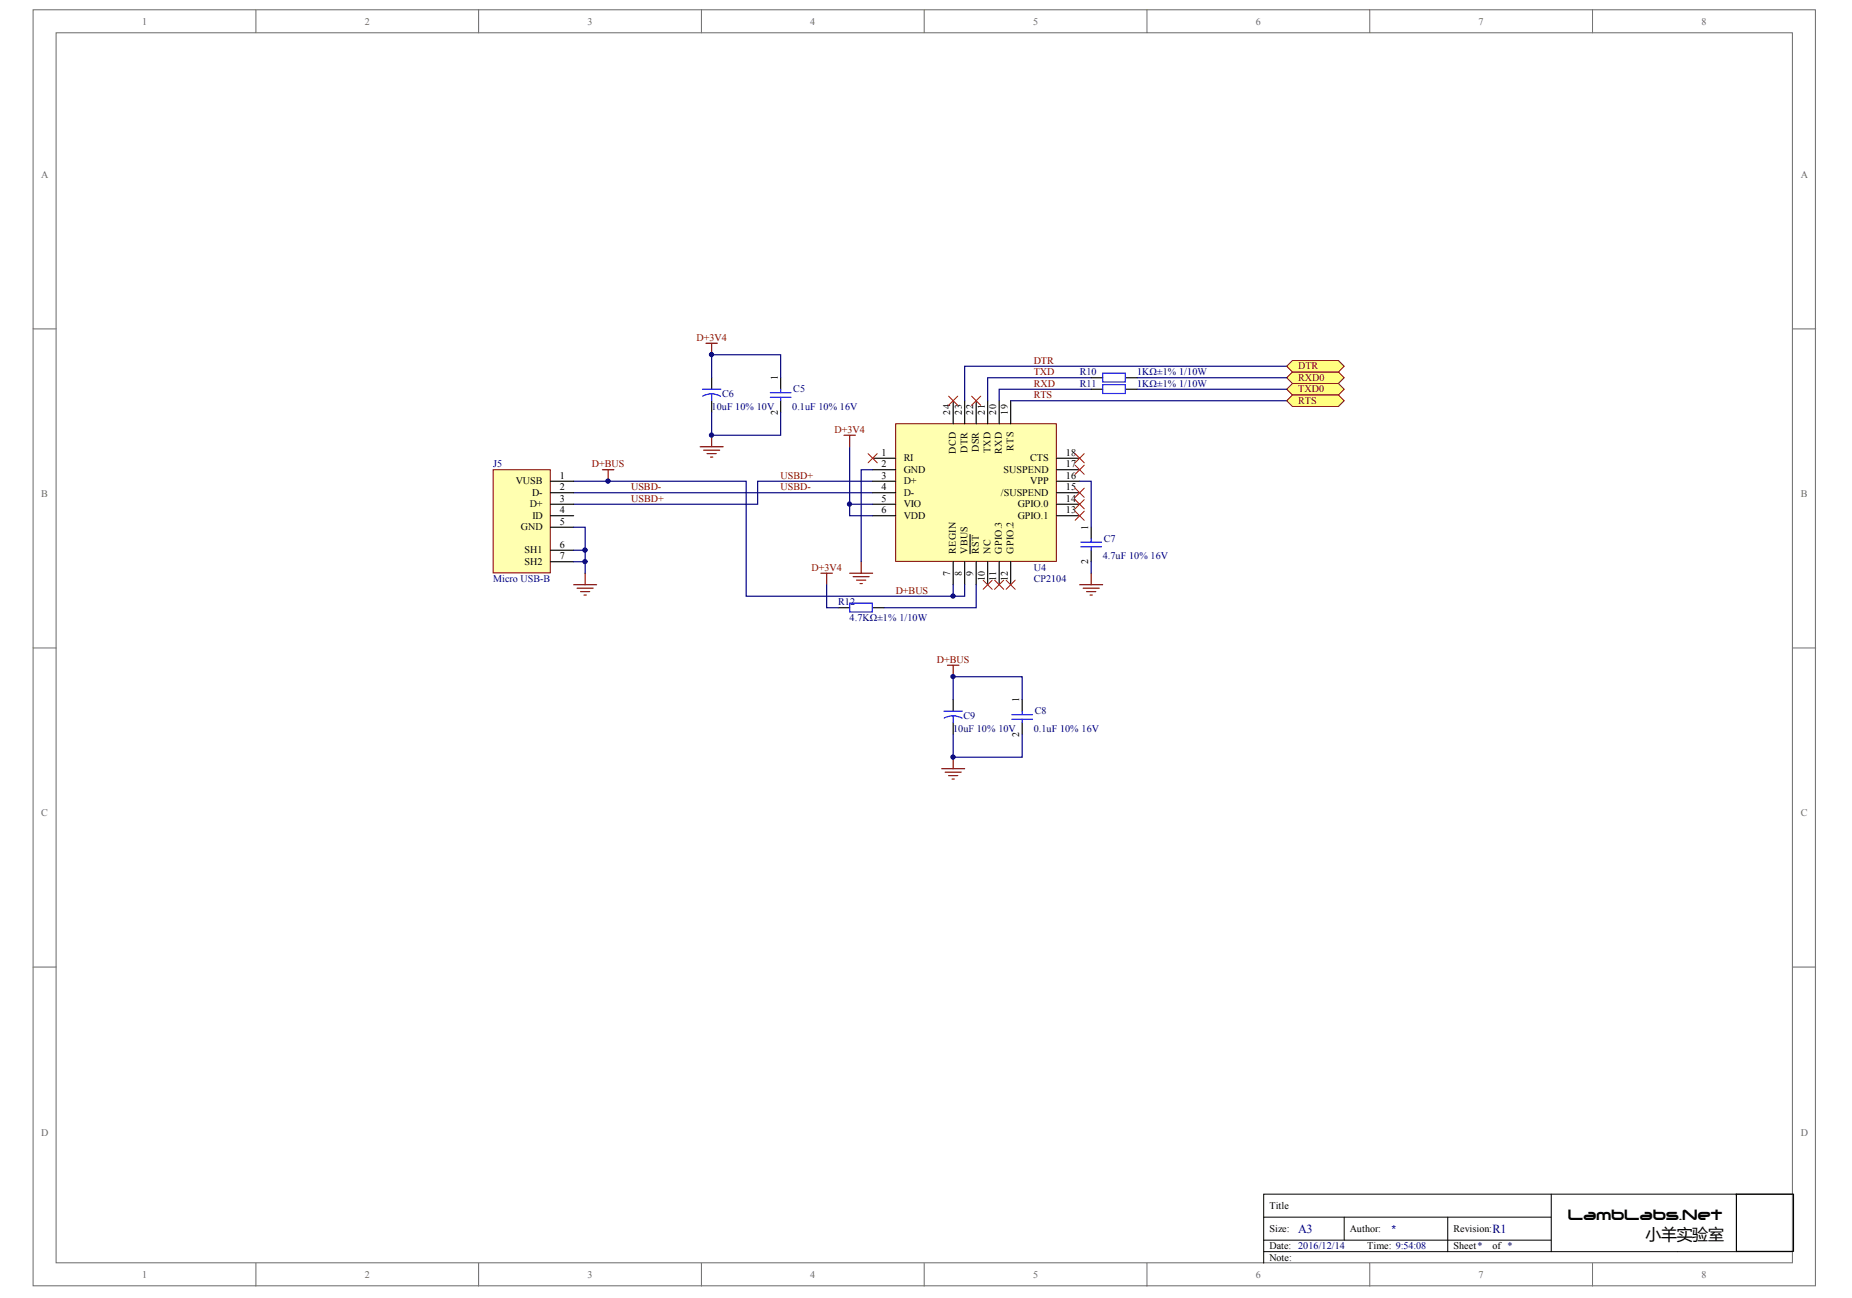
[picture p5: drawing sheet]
<svg xmlns="http://www.w3.org/2000/svg" width="291mm" height="204mm" viewBox="0 0 291 204" stroke-linecap="round" stroke-linejoin="round" font-family="sans-serif">
<g fill="#fff" stroke="#696969" stroke-width=".16">
<path d="M5.2 1.5h280.1v200.5h-280.1z"/>
<path d="M8.8 5.2h272.9v193.2h-272.9z"/>
</g>
<g fill="none" stroke="#696969" stroke-width=".16">
<path d="M40.2 1.5v3.7M75.2 1.5v3.7M110.2 1.5v3.7M145.2 1.5v3.7M180.2 1.5v3.7M215.3 1.5v3.7M250.3 1.5v3.7M5.2 51.7h3.6M281.7 51.7h3.6M5.2 101.8h3.6M281.7 101.8h3.6M5.2 151.9h3.6"/>
<path d="M281.7 151.9h3.6M40.2 198.4v3.6M75.2 198.4v3.6M110.2 198.4v3.6M145.2 198.4v3.6M180.2 198.4v3.6M215.3 198.4v3.6M250.3 198.4v3.6"/>
</g>
<path d="M198.6 191.2h45.2M198.6 196.6h83.1M198.6 194.8h45.2M211.2 191.2v3.6M227.5 191.2v5.4M243.8 187.6v9M272.9 187.6h9v9h-9zM272.9 187.8v-.2h-74.3v10.8M281.7 187.6h-8.8v9" fill="none" stroke="#000" stroke-width=".16"/>
<path d="M90.1 77.4h47M137.1 75.6h-18v3.6h-29" fill="none" stroke="#000080" stroke-width=".18"/>
<path d="M94.7 73.8h1.8M95.6 73.8v1.8M90.1 91.9h3.7M90.7 92.4h2.5M91.2 92.9h1.5M91.8 93.5h.3M92 90v1.9" fill="none" stroke="#800000" stroke-width=".18"/>
<path d="M140.8 66.6h25.2v21.6h-25.2z" fill="#ffffb0" stroke="#800000" stroke-width=".16"/>
<g fill="none" stroke="#000" stroke-width=".18">
<path d="M111.8 59.3v1.8M122.7 59.3v1.8M171.5 59.3h1.8M176.9 59.3h1.8M111.8 63v1.8M122.7 63v1.8M137.1 72h3.7M137.1 73.8h3.7M137.1 75.6h3.7M137.1 77.4h3.7M137.1 79.2h3.7M149.8 63v3.6"/>
<path d="M151.6 63v3.6M153.4 63v3.6M155.2 63v3.6M157 63v3.6M158.8 63v3.6M166.1 72h3.6M166.1 73.8h3.6M166.1 75.6h3.6M166.1 77.4h3.6M166.1 79.2h3.6M131.7 95.5h1.8M137.1 81h3.7"/>
<path d="M137.1 95.5h1.8M149.8 88.2v3.7M151.6 88.2v3.7M152.4 84v3M153.4 88.2v3.7M155.2 88.2v3.7M157 88.2v3.7M158.8 88.2v3.7M166.1 81h3.6M171.5 82.8v1.8M171.5 86.4v1.8M149.8 109.9v1.8"/>
<path d="M149.8 113.5v1.8M160.6 109.9v1.8M160.6 113.5v1.8"/>
</g>
<g fill="none" stroke="#00f" stroke-width=".18">
<path d="M173.3 58.6h3.5v1.4h-3.5zM110.4 61.1h2.9M111.8 61.9l-.7 .1-.7 .2M111.8 61.9l.8 .1 .6 .3M111.8 61.9v1.1M121.1 62.4h3.2M121.1 61.7h3.2M122.7 61.1v.6M122.7 62.4v.6M133.5 94.7h3.6v1.4h-3.6zM169.9 85.9h3.2M169.9 85.2h3.2"/>
<path d="M171.5 84.6v.6M171.5 85.9v.5M148.3 111.7h2.9M149.8 112.4l-.7 .1-.7 .3M149.8 112.4l.7 .1 .7 .3M149.8 112.4v1.1M159 113h3.3M159 112.3h3.3M160.6 111.7v.6M160.6 113v.5"/>
</g>
<g fill="none" stroke="#000080" stroke-width=".18">
<path d="M111.8 59.3v-3.6h10.9v3.6M171.5 59.3h-16.3v3.7M202.2 57.5h-50.6v5.5M90.1 75.6h27.2v18.1h34.3v-1.8M111.8 64.8v3.6h10.9v-3.6M133.5 70.2v9M137.1 73.8h-1.8v14.4M137.1 79.2h-3.6v1.8h3.6M158.8 63h43.4M169.7 75.6h1.8v7.2M171.5 61.1h-14.5v1.9M129.9 91.9v3.6h1.8"/>
<path d="M149.8 91.9v1.8M153.4 91.9v3.6h-14.5M171.5 88.2v1.8M149.8 115.3v3.7h10.8v-3.7M149.8 109.9v-3.6h10.8v3.6"/>
</g>
<g fill="none" stroke="#800000" stroke-width=".18">
<path d="M110.9 53.9h1.8M111.8 53.9v1.8M110 70.2h3.6M110.6 70.7h2.5M111.1 71.3h1.5M111.7 71.8h.3M111.8 68.4v1.8M132.6 68.4h1.8M133.5 68.4v1.8M129 90h1.8M129.9 90v1.9M133.5 90h3.6"/>
<path d="M134.1 90.6h2.5M134.6 91.1h1.5M135.2 91.7h.3M135.3 88.2v1.8M169.7 91.9h3.6M170.2 92.4h2.5M170.8 92.9h1.4M171.3 93.5h.4M171.5 90v1.9M148.9 104.5h1.8M149.8 104.5v1.8M149.8 119v1.8"/>
<path d="M148 120.8h3.6M148.5 121.3h2.6M149.1 121.8h1.4M149.6 122.4h.4"/>
</g>
<g fill="none" stroke="#f00" stroke-width=".16">
<path d="M136.4 71.3l1.5 1.4M137.9 71.3l-1.5 1.4M149.1 62.2l1.4 1.5M150.5 62.2l-1.4 1.5M152.7 62.2l1.4 1.5M154.1 62.2l-1.4 1.5M168.9 73.1l1.5 1.4M168.9 76.7l1.5 1.4M168.9 78.5l1.5 1.4M168.9 71.3l1.5 1.4M170.4 73.1l-1.5 1.4M170.4 76.7l-1.5 1.4"/>
<path d="M170.4 78.5l-1.5 1.4M170.4 71.3l-1.5 1.4M154.5 91.1l1.4 1.5M155.9 91.1l-1.4 1.5M156.3 91.1l1.4 1.5M157.7 91.1l-1.4 1.5M158.1 91.1l1.5 1.5M159.6 91.1l-1.5 1.5M168.9 80.3l1.5 1.4M170.4 80.3l-1.5 1.4"/>
</g>
<g fill="#ffff80" stroke="#800000" stroke-width=".16">
<path d="M202.2 61.1l.9-.9h7.2l.9 .9-.9 1h-7.2z" fill-rule="evenodd"/>
<path d="M202.2 59.3l.9-.9h7.2l.9 .9-.9 .9h-7.2z" fill-rule="evenodd"/>
</g>
<path d="M178.7 59.3h23.5M178.7 61.1h23.5" fill="none" stroke="#000080" stroke-width=".18"/>
<g fill="#ffff80" stroke="#800000" stroke-width=".16">
<path d="M202.2 57.5l.9-.9h7.2l.9 .9-.9 .9h-7.2z" fill-rule="evenodd"/>
<path d="M202.2 63l.9-.9h7.2l.9 .9-.9 .9h-7.2z" fill-rule="evenodd"/>
</g>
<path d="M77.5 73.8h9v16.2h-9z" fill="#ffffb0" stroke="#800000" stroke-width=".16"/>
<path d="M86.5 75.6h3.6M86.5 77.4h3.6M86.5 79.2h3.6M171.5 61.1h1.8M176.9 61.1h1.8M86.5 81h3.6M86.5 82.8h3.6M86.5 86.4h3.6M86.5 88.2h3.6" fill="none" stroke="#000" stroke-width=".18"/>
<path d="M90.1 82.8h1.9v7.2M90.1 86.4h1.9M90.1 88.2h1.9" fill="none" stroke="#000080" stroke-width=".18"/>
<path d="M173.3 60.4h3.5v1.4h-3.5z" fill="none" stroke="#00f" stroke-width=".18"/>
<g fill="#000080" stroke="#000080" stroke-width=".16">
<circle cx="91.9" cy="88.2" r=".33"/>
<circle cx="91.9" cy="86.4" r=".33"/>
<circle cx="95.5" cy="75.6" r=".33"/>
<circle cx="111.8" cy="68.3" r=".33"/>
<circle cx="111.8" cy="55.7" r=".33"/>
<circle cx="133.5" cy="79.2" r=".33"/>
<circle cx="149.8" cy="118.9" r=".33"/>
<circle cx="149.8" cy="106.3" r=".33"/>
<circle cx="149.8" cy="93.6" r=".33"/>
</g>
<g font-size="2.5">
<text x="246.5" y="191.6">LambLabs.Net</text>
<text x="258.6" y="194.8">小羊实验室</text>
</g>
<g font-size="1.9" fill="#000080">
<text x="204" y="193.7">A3</text>
<text x="234.6" y="193.7">R1</text>
</g>
<text font-size="1.7" fill="#000080" x="218.7" y="193.7">*</text>
<g font-size="1.6" fill="#696969">
<text x="22.3" y="3.9">1</text>
<text x="57.3" y="3.9">2</text>
<text x="92.3" y="3.9">3</text>
<text x="127.3" y="3.9">4</text>
<text x="162.4" y="3.9">5</text>
<text x="197.4" y="3.9">6</text>
<text x="232.4" y="3.9">7</text>
<text x="267.4" y="3.9">8</text>
<text x="6.5" y="28">A</text>
<text x="283" y="28">A</text>
<text x="6.5" y="78.1">B</text>
<text x="283" y="78.1">B</text>
<text x="6.5" y="128.3">C</text>
<text x="283" y="128.3">C</text>
<text x="6.4" y="178.4">D</text>
<text x="283" y="178.4">D</text>
<text x="22.3" y="200.8">1</text>
<text x="57.3" y="200.8">2</text>
<text x="92.3" y="200.8">3</text>
<text x="127.3" y="200.8">4</text>
<text x="162.4" y="200.8">5</text>
<text x="197.4" y="200.8">6</text>
<text x="232.4" y="200.8">7</text>
<text x="267.4" y="200.8">8</text>
</g>
<g font-size="1.6" fill="#800000">
<text x="109.5" y="53.5">D+3V4</text>
<text x="162.4" y="58.9">TXD</text>
<text x="162.4" y="57.1">DTR</text>
<text x="204" y="59.8">RXD0</text>
<text x="204" y="58">DTR</text>
<text x="162.4" y="60.7">RXD</text>
<text x="162.4" y="62.5">RTS</text>
<text x="204" y="61.6">TXD0</text>
<text x="204" y="63.4">RTS</text>
<text x="131.1" y="68">D+3V4</text>
<text x="93" y="73.4">D+BUS</text>
<text x="99.2" y="77">USBD-</text>
<text x="122.7" y="77">USBD-</text>
<text x="122.7" y="75.2">USBD+</text>
<text x="99.2" y="78.8">USBD+</text>
<text x="127.5" y="89.6">D+3V4</text>
<text x="140.8" y="93.3">D+BUS</text>
<text x="147.2" y="104.1">D+BUS</text>
</g>
<g font-size="1.6">
<text x="122.2" y="59.7" transform="rotate(-90 122.2 59.7)">1</text>
<text x="122.2" y="65.2" transform="rotate(-90 122.2 65.2)">2</text>
<text x="149.3" y="65.1" transform="rotate(-90 149.3 65.1)">24</text>
<text x="151.1" y="65.1" transform="rotate(-90 151.1 65.1)">23</text>
<text x="152.9" y="65.1" transform="rotate(-90 152.9 65.1)">22</text>
<text x="154.8" y="65.1" transform="rotate(-90 154.8 65.1)">21</text>
<text x="156.6" y="65.1" transform="rotate(-90 156.6 65.1)">20</text>
<text x="158.4" y="65.1" transform="rotate(-90 158.4 65.1)">19</text>
<text x="138.5" y="71.6">1</text>
<text x="150.2" y="71.3" transform="rotate(-90 150.2 71.3)">DCD</text>
<text x="152" y="71.1" transform="rotate(-90 152 71.1)">DTR</text>
<text x="153.8" y="71" transform="rotate(-90 153.8 71)">DSR</text>
<text x="155.7" y="71.2" transform="rotate(-90 155.7 71.2)">TXD</text>
<text x="157.5" y="71.3" transform="rotate(-90 157.5 71.3)">RXD</text>
<text x="159.3" y="70.8" transform="rotate(-90 159.3 70.8)">RTS</text>
<text x="167.5" y="71.6">18</text>
<text x="81" y="76.1">VUSB</text>
<text x="83.6" y="77.9">D-</text>
<text x="88" y="75.2">1</text>
<text x="88" y="77">2</text>
<text x="138.5" y="73.4">2</text>
<text x="138.5" y="75.2">3</text>
<text x="138.5" y="77">4</text>
<text x="142" y="72.5">RI</text>
<text x="142" y="74.3">GND</text>
<text x="142" y="76.1">D+</text>
<text x="142" y="77.9">D-</text>
<text x="157.3" y="77.9">/SUSPEND</text>
<text x="157.7" y="74.3">SUSPEND</text>
<text x="161.9" y="76.1">VPP</text>
<text x="161.9" y="72.5">CTS</text>
<text x="167.5" y="77">15</text>
<text x="167.5" y="75.2">16</text>
<text x="167.5" y="73.4">17</text>
<text x="81.9" y="83.3">GND</text>
<text x="83.2" y="79.7">D+</text>
<text x="83.7" y="81.5">ID</text>
<text x="88" y="78.8">3</text>
<text x="88" y="80.6">4</text>
<text x="88" y="82.4">5</text>
<text x="138.5" y="78.8">5</text>
<text x="138.5" y="80.6">6</text>
<text x="142" y="79.7">VIO</text>
<text x="142" y="81.5">VDD</text>
<text x="159.9" y="81.5">GPIO.1</text>
<text x="159.9" y="79.7">GPIO.0</text>
<text x="167.5" y="80.6">13</text>
<text x="167.5" y="78.8">14</text>
<text x="171" y="83.2" transform="rotate(-90 171 83.2)">1</text>
<text x="82.4" y="86.9">SH1</text>
<text x="82.4" y="88.7">SH2</text>
<text x="88" y="86">6</text>
<text x="88" y="87.8">7</text>
<text x="150.2" y="87" transform="rotate(-90 150.2 87)">REGIN</text>
<text x="152" y="87" transform="rotate(-90 152 87)">VBUS</text>
<text x="153.8" y="87" transform="rotate(-90 153.8 87)">RST</text>
<text x="155.7" y="87" transform="rotate(-90 155.7 87)">NC</text>
<text x="157.5" y="87" transform="rotate(-90 157.5 87)">GPIO.3</text>
<text x="159.3" y="87" transform="rotate(-90 159.3 87)">GPIO.2</text>
<text x="171" y="88.7" transform="rotate(-90 171 88.7)">2</text>
<text x="149.3" y="90.5" transform="rotate(-90 149.3 90.5)">7</text>
<text x="151.1" y="90.5" transform="rotate(-90 151.1 90.5)">8</text>
<text x="152.9" y="90.5" transform="rotate(-90 152.9 90.5)">9</text>
<text x="154.8" y="91.3" transform="rotate(-90 154.8 91.3)">10</text>
<text x="156.6" y="91.3" transform="rotate(-90 156.6 91.3)">11</text>
<text x="158.4" y="91.3" transform="rotate(-90 158.4 91.3)">12</text>
<text x="160.2" y="110.3" transform="rotate(-90 160.2 110.3)">1</text>
<text x="160.2" y="115.8" transform="rotate(-90 160.2 115.8)">2</text>
<text x="199.5" y="189.9">Title</text>
<text x="199.5" y="193.5">Size:</text>
<text x="199.5" y="196.2">Date: 2016/12/14</text>
<text x="212.1" y="193.5">Author:</text>
<text x="214.9" y="196.2">Time: 9:54:08</text>
<text x="228.4" y="193.5">Revision:</text>
<text x="228.4" y="196.2">Sheet*</text>
<text x="234.6" y="196.2">of *</text>
<text x="199.5" y="198">Note:</text>
</g>
<g font-size="1.6" fill="#000080">
<text x="169.7" y="58.9">R10</text>
<text x="178.7" y="58.9">1KΩ±1% 1/10W</text>
<text x="111.8" y="64.4">10uF 10% 10V</text>
<text x="113.5" y="62.4">C6</text>
<text x="124.5" y="64.4">0.1uF 10% 16V</text>
<text x="124.7" y="61.6">C5</text>
<text x="169.7" y="60.7">R11</text>
<text x="178.7" y="60.7">1KΩ±1% 1/10W</text>
<text x="77.5" y="73.4">J5</text>
<text x="162.4" y="89.6">U4</text>
<text x="173.3" y="87.8">4.7uF 10% 16V</text>
<text x="173.5" y="85.1">C7</text>
<text x="77.5" y="91.4">Micro USB-B</text>
<text x="131.7" y="95.1">R12</text>
<text x="162.4" y="91.4">CP2104</text>
<text x="133.5" y="97.6">4.7KΩ±1% 1/10W</text>
<text x="151.4" y="112.9">C9</text>
<text x="162.6" y="112.2">C8</text>
<text x="149.8" y="114.9">10uF 10% 10V</text>
<text x="162.4" y="114.9">0.1uF 10% 16V</text>
</g>
</svg>
